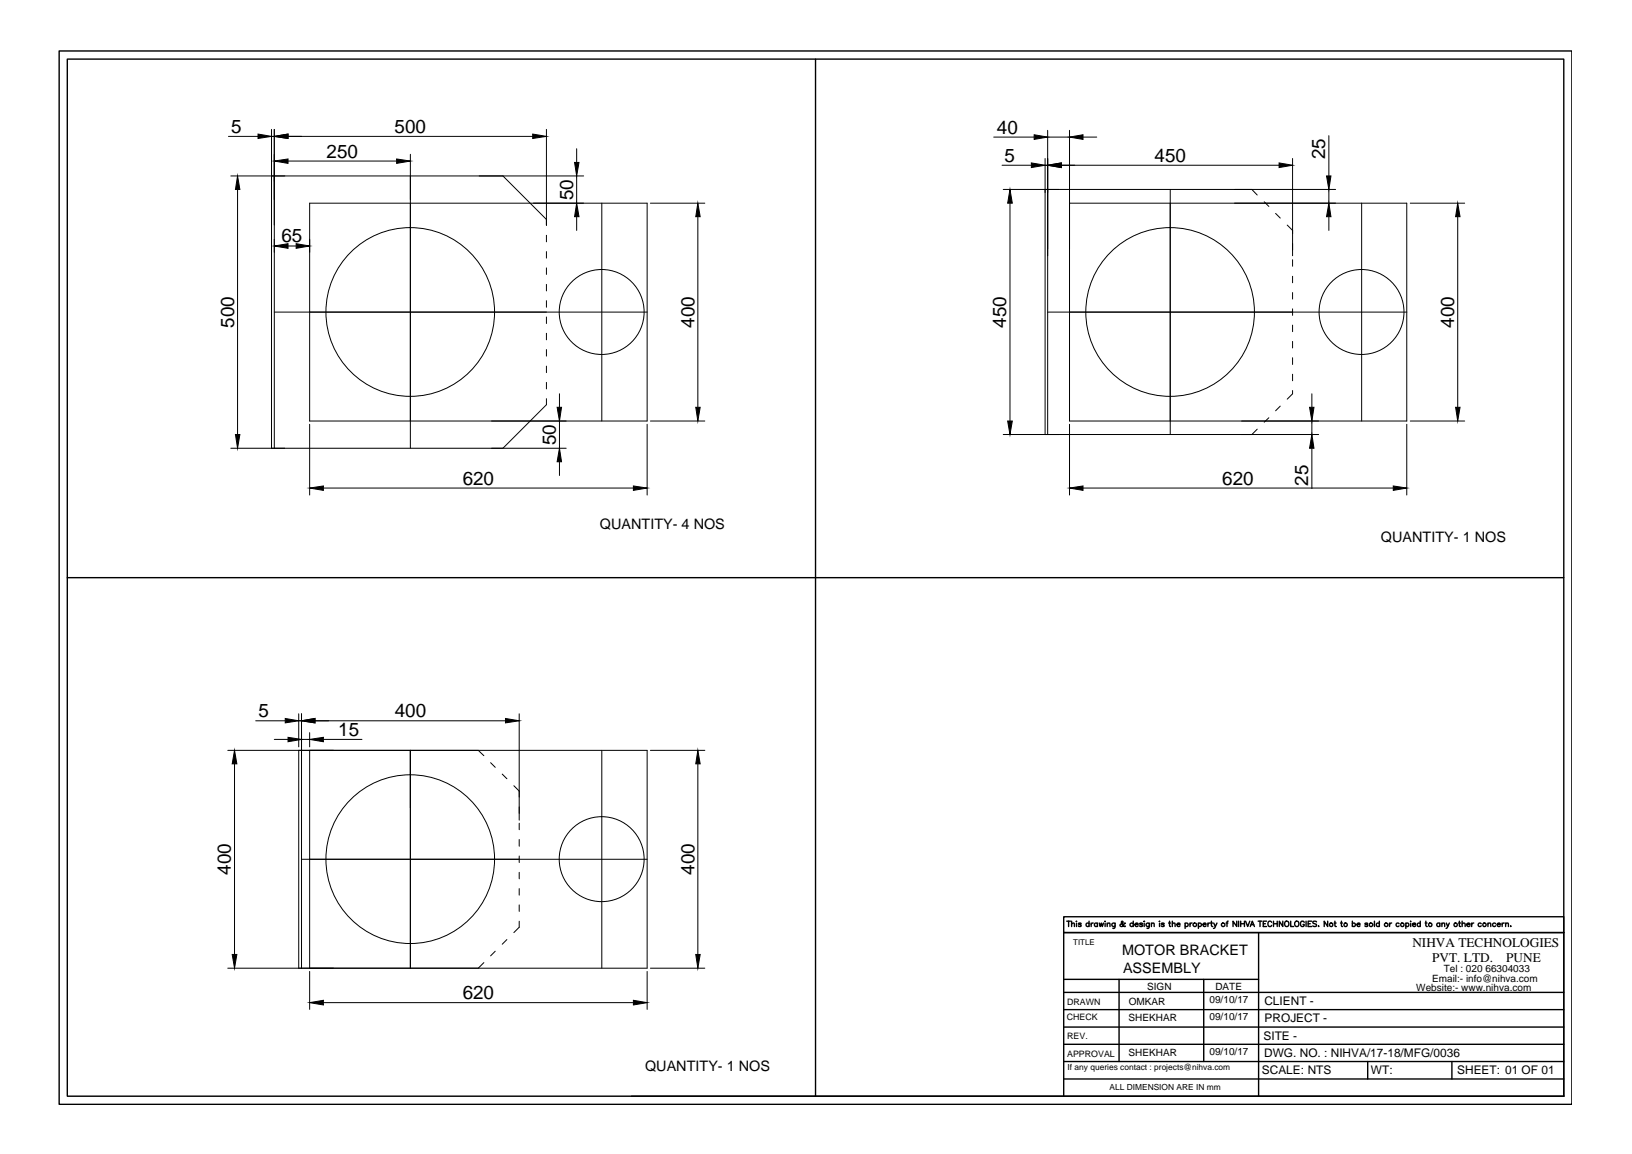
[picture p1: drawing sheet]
<svg xmlns="http://www.w3.org/2000/svg" width="297mm" height="210mm" viewBox="0 0 297 210" stroke-linecap="round" stroke-linejoin="round" font-family="sans-serif">
<!-- layer: 0 -->
<g fill="none" stroke="#000" stroke-width=".18">
<path d="M41.6 24.8h5.4M42 32h64.2M43.2 34.5v44.5M49.4 23.5v58M49.4 24.8h.5M49.9 23.5v58M52.4 24.8h44.6M52.4 29.3h19.8M56.4 37h61.4v39.6h-61.4zM74.7 28.1v53.4M91.5 32l8 7.9M99.5 23.5v17.5"/>
<path d="M105 27.1v2.4M105 32v5M105 39.4v2.5M109.5 37v39.6M118.4 37h9.9M127 39.4v34.7M180.9 24.9h7.3M182.4 30.1h5.3M182.6 34.5h60.5M183.8 37v39.6M190.2 28.8v50.2M190.2 30.1h.5"/>
<path d="M190.7 23.7v55.3M190.7 24.9h4M193.2 30.1h39.6M194.7 23.7v52.9h61.3v-39.6h-61.3M197.1 24.9h2.5M213 34.5v44.5M227.9 34.5l.9 1M230.1 36.7l.8 .8M232.2 38.8l.8 .9M235.3 28.8v17.7M241.9 24.7v7.3M241.9 34.5v2.5"/>
<path d="M241.9 39.4v2.5M247.8 37v39.6M256.7 37h9.9M265.3 39.4v34.7M49.9 56.8h67.9M52.4 44.7h1.5M99.5 42.8v1.2M99.5 45.8v1.1M99.5 48.7v1.2M99.5 51.7v1.2M99.5 54.7v1.2M99.5 57.7v1.1"/>
<path d="M190.7 56.8h65.3M234.3 40.9l1 1M235.3 47.2v1.2M235.3 50.2v1.2M235.3 53.2v1.2M235.3 56.2v1.2M235.3 59.1v1.2M56.4 77.2v12.8M99.5 60.6v1.2M99.5 63.6v1.2M99.5 66.6v1.2M99.5 69.6v1.1"/>
<path d="M99.5 72.5v1.1l-8 7.9M101.8 71.6v2.5M101.8 76.6v4.9M117.8 77.2v12.8M118.4 76.6h9.9M182.6 79h57.4M194.7 77.2v12.8M228.8 78.1l-.9 .9M230.9 76l-.8 .8M233 73.9l-.8 .8M235.3 62.1v1.2M235.3 65.1v1.2"/>
<path d="M235.3 68.1v1.2M235.3 71v.6l-1 1M238.8 71.6v2.5M238.8 76.6v2.4M256 77.2v12.8M256.7 76.6h9.9M42 81.5h61.1M58.9 88.8h56.4M101.8 84v2.5M197.1 88.8h56.5M238.8 81.5v7.4M41.5 136.5h76.3v39.6h-76.3"/>
<path d="M42.7 138.9v34.7M46.5 131.1h5.4M49.9 134.5h2.5M54.4 129.8v6M54.4 136.5v39.6M54.4 131.1h.5M54.9 129.8v46.3M54.9 134.5h1.5M56.4 133.3v2.5M56.4 136.5v39.6M57.3 131.1h34.7M58.9 134.5h7"/>
<path d="M74.7 136.5v39.6M87.1 136.5l1 1M89.3 138.7l.8 .9M94.5 129.8v19.4M109.5 136.5v39.6M118.4 136.5h9.9M127 138.9v34.7M54.9 156.3h62.9M91.4 140.8l.9 .8M93.5 142.9l1 1M94.5 149.7v1.2M94.5 152.7v1.2"/>
<path d="M94.5 155.7v1.2M94.5 158.7v1.2M56.4 176.7v6.9M88.1 175.1l-1 1M90.1 173l-.8 .9M92.3 170.9l-.9 .8M94.5 161.6v1.2M94.5 164.6v1.2M94.5 167.6v1.1l-1 .9M117.8 176.7v6.9M118.4 176.1h9.9M58.9 182.4h56.4"/>
<circle cx="74.7" cy="56.7" r="15.3"/>
<circle cx="109.5" cy="56.7" r="7.7"/>
<circle cx="213" cy="56.7" r="15.3"/>
<circle cx="247.8" cy="56.7" r="7.7"/>
<circle cx="74.7" cy="156.3" r="15.3"/>
<circle cx="109.5" cy="156.3" r="7.7"/>
</g>
<g fill="#000" stroke="#000" stroke-width=".18">
<path d="M43.2 32l.5 2.5h-.8zM47 24.4l2.4 .4-2.4 .4zM49.9 24.8l2.5-.4v.8zM49.9 29.3l2.5-.4v.8zM72.2 28.9l2.5 .4-2.5 .4zM97 24.4l2.5 .4-2.5 .4zM104.6 29.5h.8l-.4 2.5zM105 37l.4 2.4h-.8zM127 37l.4 2.4h-.8zM183.8 34.5l.4 2.5h-.8zM187.7 29.6l2.5 .5-2.5 .4zM188.2 24.5l2.5 .4-2.5 .5z"/>
<path d="M190.7 30.1l2.5-.5v.9zM194.7 24.9l2.4-.4v.9zM232.8 29.6l2.5 .5-2.5 .4zM241.9 37l.3 2.4h-.8zM241.4 32h.8l-.3 2.5zM265.3 37l.4 2.4h-.8zM49.9 44.7l2.5-.4v.9zM53.9 44.3l2.5 .4-2.5 .5zM42.9 79h.8l-.5 2.5zM101.4 74.1h.8l-.4 2.5zM126.6 74.1h.8l-.4 2.5zM183.4 76.6h.8l-.4 2.4z"/>
<path d="M238.4 74.1h.8l-.4 2.5zM264.9 74.1h.8l-.4 2.5zM56.4 88.8l2.5-.4v.8zM101.8 81.5l.4 2.5h-.8zM115.3 88.4l2.5 .4-2.5 .4zM194.7 88.8l2.4-.4v.8zM238.8 79l.4 2.5h-.8zM253.6 88.4l2.4 .4-2.4 .4zM42.7 136.5l.4 2.4h-.8zM51.9 130.7l2.5 .4-2.5 .4zM52.4 134.1l2.5 .4-2.5 .4zM54.9 131.1l2.4-.4v.8z"/>
<path d="M56.4 134.5l2.5-.4v.8zM92 130.7l2.5 .4-2.5 .4zM127 136.5l.4 2.4h-.8zM42.3 173.6h.8l-.4 2.5zM126.6 173.6h.8l-.4 2.5zM56.4 182.4l2.5-.5v.9zM115.3 181.9l2.5 .5-2.5 .4z"/>
</g>
<g fill="none" stroke="#000" stroke-width=".25">
<path d="M10.8 9.3h275.3v191.6h-275.3zM12.2 10.8h272.4v188.6h-272.4zM148.4 10.8v188.6M12.2 105.1h272.4M193.6 178.1h35.5M194.2 167.6h.6M194.5 167.6v.9M195 168.1l.3-.2h.2l.1 .6M195 167.6v.9M195.9 167.6h.1M195.9 167.9v.6M196.8 168l-.2-.1h-.3v.2l.4 .1 .1 .2-.2 .1-.3-.1"/>
<path d="M198.2 168a.31 .31 0 0 0-.4 0 .31 .31 0 0 0 0 .4 .31 .31 0 0 0 .4 0M198.2 167.6v.9M198.6 167.9v.6M199 167.9l-.4 .2M199.7 168a.31 .31 0 0 0-.4 0 .31 .31 0 0 0 0 .4 .31 .31 0 0 0 .4 0M199.7 167.9v.6M200.1 167.9l.2 .6 .2-.6 .1 .6 .2-.6M201.1 167.6h.1M201.1 167.9v.6M201.5 168.1l.3-.2h.2v.6M201.5 167.9v.6M203 167.9v.7l-.2 .2h-.3"/>
<path d="M203 168a.33 .33 0 0 0-.5 0 .33 .33 0 0 0 0 .5 .33 .33 0 0 0 .5-.1M203.7 178.1v15M204.8 168l-.1-.1a.57 .57 0 0 1-.8 .5v-.3l.5-.2v-.2l-.2-.1-.1 .1 .1 .4 .4 .4 .2-.1M206.3 168a.33 .33 0 0 0-.5 0 .33 .33 0 0 0 0 .5 .33 .33 0 0 0 .5-.1M206.3 167.6v.9M206.6 168.1h.6a.33 .33 0 0 0-.6-.1 .33 .33 0 0 0 0 .5 .33 .33 0 0 0 .6-.1M208 168l-.3-.1-.3 .1 .5 .3v.2l-.5-.1M208.2 167.6h.1M208.3 167.9v.6M209.2 167.9v.7l-.1 .2h-.3M209.2 168a.33 .33 0 0 0-.5 0 .33 .33 0 0 0 0 .5 .33 .33 0 0 0 .5-.1M209.6 168.1l.2-.2h.2l.1 .6"/>
<path d="M209.6 167.9v.6M211 167.6h.1M211 167.9v.6M211.9 168l-.2-.1-.4 .1 .6 .3v.2l-.6-.1M212.7 167.9h.3M212.9 167.6v.8l.2 .1M213.4 168.1l.2-.2h.2l.1 .6M213.4 167.6v.9M214.2 168.1h.6a.31 .31 0 0 0-.5-.1 .31 .31 0 0 0 0 .5 .31 .31 0 0 0 .5-.1M215.7 168a.31 .31 0 0 1 .5 0 .31 .31 0 0 1 0 .4 .31 .31 0 0 1-.5 0M215.7 167.9v1M216.6 167.9v.6"/>
<path d="M217 167.9h-.3l-.1 .2M218.1 168a.31 .31 0 0 1 .5 0 .31 .31 0 0 1 0 .4 .31 .31 0 0 1-.5 0M218.1 167.9v1M219 168.1h.5a.31 .31 0 0 0-.4-.1 .31 .31 0 0 0 0 .5 .31 .31 0 0 0 .4-.1M219.1 178.1v15M219.9 167.9v.6M220.2 167.9h-.2l-.1 .2M220.4 167.9h.3M220.5 167.6v.8l.2 .1M220.9 167.9l.3 .6 .3-.6M221.2 168.5l-.3 .4M223.2 167.9h.3"/>
<path d="M223.5 167.6l-.2 .1v.8M225.1 167.6v.9l-.7-.9v.9M225.4 167.6v.9M225.8 167.6v.9M225.8 168h.7M226.5 167.6v.9M226.7 167.6l.4 .9 .4-.9M227.6 168.5l.3-.9 .4 .9M227.7 168.2h.5M229 167.6h.7M229.1 169.6v29.8M229.3 167.6v.9"/>
<path d="M229.9 168h.4M230.5 167.6h-.6v.9h.6M231.5 167.8l-.1-.1a.42 .42 0 0 0-.6 .3 .42 .42 0 0 0 .6 .4l.1-.1M231.8 168h.7M231.8 167.6v.9M232.5 167.6v.9M233.5 167.6v.9l-.7-.9v.9M234.9 167.6v.9h.6M237.4 167.8l-.1-.1a.46 .46 0 0 0-.7 .3 .46 .46 0 0 0 .6 .5l.2-.2v-.2h-.2M237.7 167.6v.9M238.1 168h.4M238.7 167.6h-.6v.9h.6"/>
<path d="M239.6 167.7l-.2-.1-.5 .1 .1 .2 .5 .2 .1 .2-.2 .2-.5-.1M240 168.4h.1M241.7 167.6v.9l-.7-.9v.9M242.8 167.9h.4M243 167.6v.8l.2 .1M244 167.9h.3M244.2 167.6v.8l.2 .1M246.1 168a.31 .31 0 0 1 .5 0 .31 .31 0 0 1 0 .4 .31 .31 0 0 1-.5 0M246.1 167.6v.9M247 168.1h.5a.33 .33 0 0 0-.5-.1 .33 .33 0 0 0 0 .5 .33 .33 0 0 0 .5-.1M248.9 168l-.1-.1h-.3v.2l.3 .1 .1 .2-.1 .1-.4-.1M250.2 167.6v.9"/>
<path d="M251.1 168a.31 .31 0 0 0-.5 0 .31 .31 0 0 0 0 .4 .31 .31 0 0 0 .5 0M251.1 167.6v.9M252.9 167.9v.6M253.3 167.9l-.4 .2M254.6 168a.31 .31 0 0 0-.4 0 .31 .31 0 0 0 0 .4 .31 .31 0 0 0 .4 0M255.9 168a.31 .31 0 0 1 .4 0 .31 .31 0 0 1 0 .4 .31 .31 0 0 1-.4 0M255.9 167.9v1M256.7 167.6h.1M256.8 167.9v.6M257.1 168.1h.6a.33 .33 0 0 0-.5-.1 .33 .33 0 0 0 0 .5 .33 .33 0 0 0 .5-.1M258.5 168a.31 .31 0 0 0-.5 0 .31 .31 0 0 0 0 .4 .31 .31 0 0 0 .5 0M258.5 167.6v.9"/>
<path d="M259.4 167.9h.3M259.5 167.6v.8l.3 .1M262.1 168a.31 .31 0 0 0-.5 0 .31 .31 0 0 0 0 .4 .31 .31 0 0 0 .5 0M262.1 167.9v.6M262.4 168.1l.3-.2h.2v.6M262.4 167.9v.6M263.2 167.9l.3 .6 .3-.6M263.5 168.5l-.3 .4M265.5 167.9h.3M265.6 167.6v.8l.3 .1M266.1 168.1l.3-.2h.2l.1 .6M266.1 167.6v.9"/>
<path d="M267 168.1h.6a.32 .32 0 0 0-.5-.2 .32 .32 0 0 0-.1 .5 .32 .32 0 0 0 .4 .1l.2-.1M267.9 167.9v.6M268.2 167.9l-.3 .2M269.6 168a.31 .31 0 0 0-.5 0 .31 .31 0 0 0 0 .4 .31 .31 0 0 0 .5 0M270.8 168.1l.3-.2h.2v.6M270.8 167.9v.6M272.2 168a.31 .31 0 0 0-.4 0 .31 .31 0 0 0 0 .4 .31 .31 0 0 0 .4 0M272.5 168.1h.6a.33 .33 0 0 0-.5-.1 .33 .33 0 0 0 0 .5 .33 .33 0 0 0 .5-.1M273.4 167.9v.6M273.8 167.9l-.4 .2M274 168.1l.2-.2h.3v.6M274 167.9v.6"/>
<path d="M275 168.4h.1M114.9 199.4h169.7M193.6 199.4v-29.8h91h-91v-2.8h91v32.6M193.6 189.9h91M193.6 186.8h91M193.6 183.6h91M193.6 180.5h91M193.6 193.1h91M193.6 196.3h91M248.9 193.1v3.2M264.3 193.1v3.2"/>
<circle cx="217.5" cy="168.2" r=".32"/>
<circle cx="222.6" cy="168.2" r=".33"/>
<circle cx="234.2" cy="168" r=".46"/>
<circle cx="236" cy="168" r=".46"/>
<circle cx="242.3" cy="168.2" r=".32"/>
<circle cx="244.9" cy="168.2" r=".32"/>
<circle cx="249.5" cy="168.2" r=".32"/>
<circle cx="252.3" cy="168.2" r=".33"/>
<circle cx="255.2" cy="168.2" r=".32"/>
<circle cx="260.3" cy="168.2" r=".32"/>
<circle cx="264.9" cy="168.2" r=".32"/>
<circle cx="270.2" cy="168.2" r=".32"/>
</g>
<g font-size="3.4">
<text x="42.1" y="24.1">5</text>
<text x="59.5" y="28.7">250</text>
<text x="71.8" y="24.1">500</text>
<text x="181.5" y="24.3">40</text>
<text x="182.9" y="29.4">5</text>
<text x="210.2" y="29.4">450</text>
<text x="241.2" y="29" transform="rotate(-90 241.2 29)">25</text>
<text x="104.3" y="36.4" transform="rotate(-90 104.3 36.4)">50</text>
<text x="51.2" y="44.1">65</text>
<text x="42.6" y="59.6" transform="rotate(-90 42.6 59.6)">500</text>
<text x="126.4" y="59.6" transform="rotate(-90 126.4 59.6)">400</text>
<text x="183.1" y="59.6" transform="rotate(-90 183.1 59.6)">450</text>
<text x="264.7" y="59.6" transform="rotate(-90 264.7 59.6)">400</text>
<text x="101.1" y="81" transform="rotate(-90 101.1 81)">50</text>
<text x="84.2" y="88.1">620</text>
<text x="222.5" y="88.1">620</text>
<text x="238.1" y="88.3" transform="rotate(-90 238.1 88.3)">25</text>
<text x="47" y="130.4">5</text>
<text x="71.9" y="130.4">400</text>
<text x="61.6" y="133.9">15</text>
<text x="42" y="159.1" transform="rotate(-90 42 159.1)">400</text>
<text x="126.4" y="159.1" transform="rotate(-90 126.4 159.1)">400</text>
<text x="84.2" y="181.7">620</text>
</g>
<g font-size="2.6">
<text x="109.2" y="96.2">QUANTITY- 4 NOS</text>
<text x="251.3" y="98.6">QUANTITY- 1 NOS</text>
<text x="204.2" y="173.8">MOTOR BRACKET</text>
<text x="204.4" y="177">ASSEMBLY</text>
<text x="117.4" y="194.8">QUANTITY- 1 NOS</text>
</g>
<g font-size="2.4">
<text x="257.1" y="172.2">NIHVA TECHNOLOGIES</text>
<text x="260.7" y="174.9">PVT. LTD.</text>
<text x="274.2" y="174.9">PUNE</text>
</g>
<g font-size="2.2">
<text x="230.1" y="182.9">CLIENT -</text>
<text x="230.2" y="186">PROJECT -</text>
<text x="230" y="189.1">SITE -</text>
<text x="229.7" y="195.4">SCALE: NTS</text>
<text x="230.1" y="192.3">DWG. NO. : NIHVA/17-18/MFG/0036</text>
<text x="249.5" y="195.4">WT:</text>
<text x="265.2" y="195.4">SHEET: 01 OF 01</text>
</g>
<g font-size="1.8">
<text x="260.7" y="178.6">Email:- info@nihva.com</text>
<text x="262.8" y="176.8">Tel : 020 66304033</text>
<text x="205.4" y="185.8">SHEKHAR</text>
<text x="205.5" y="182.8">OMKAR</text>
<text x="208.8" y="180">SIGN</text>
<text x="220.1" y="182.4">09/10/17</text>
<text x="220.1" y="185.5">09/10/17</text>
<text x="221.2" y="180">DATE</text>
<text x="257.8" y="180.3">Website:- www.nihva.com</text>
<text x="220.1" y="191.9">09/10/17</text>
<text x="205.4" y="192.1">SHEKHAR</text>
</g>
<g font-size="1.6">
<text x="194.2" y="185.5">CHECK</text>
<text x="194.2" y="182.8">DRAWN</text>
<text x="194.2" y="189.1">REV.</text>
<text x="194.2" y="192.2">APPROVAL</text>
</g>
<g font-size="1.5">
<text x="194.3" y="194.7">If any queries contact : projects@nihva.com</text>
<text x="201.9" y="198.3">ALL DIMENSION ARE IN mm</text>
</g>
<text font-size="1.4" x="195.3" y="171.8">TITLE</text>
</svg>
